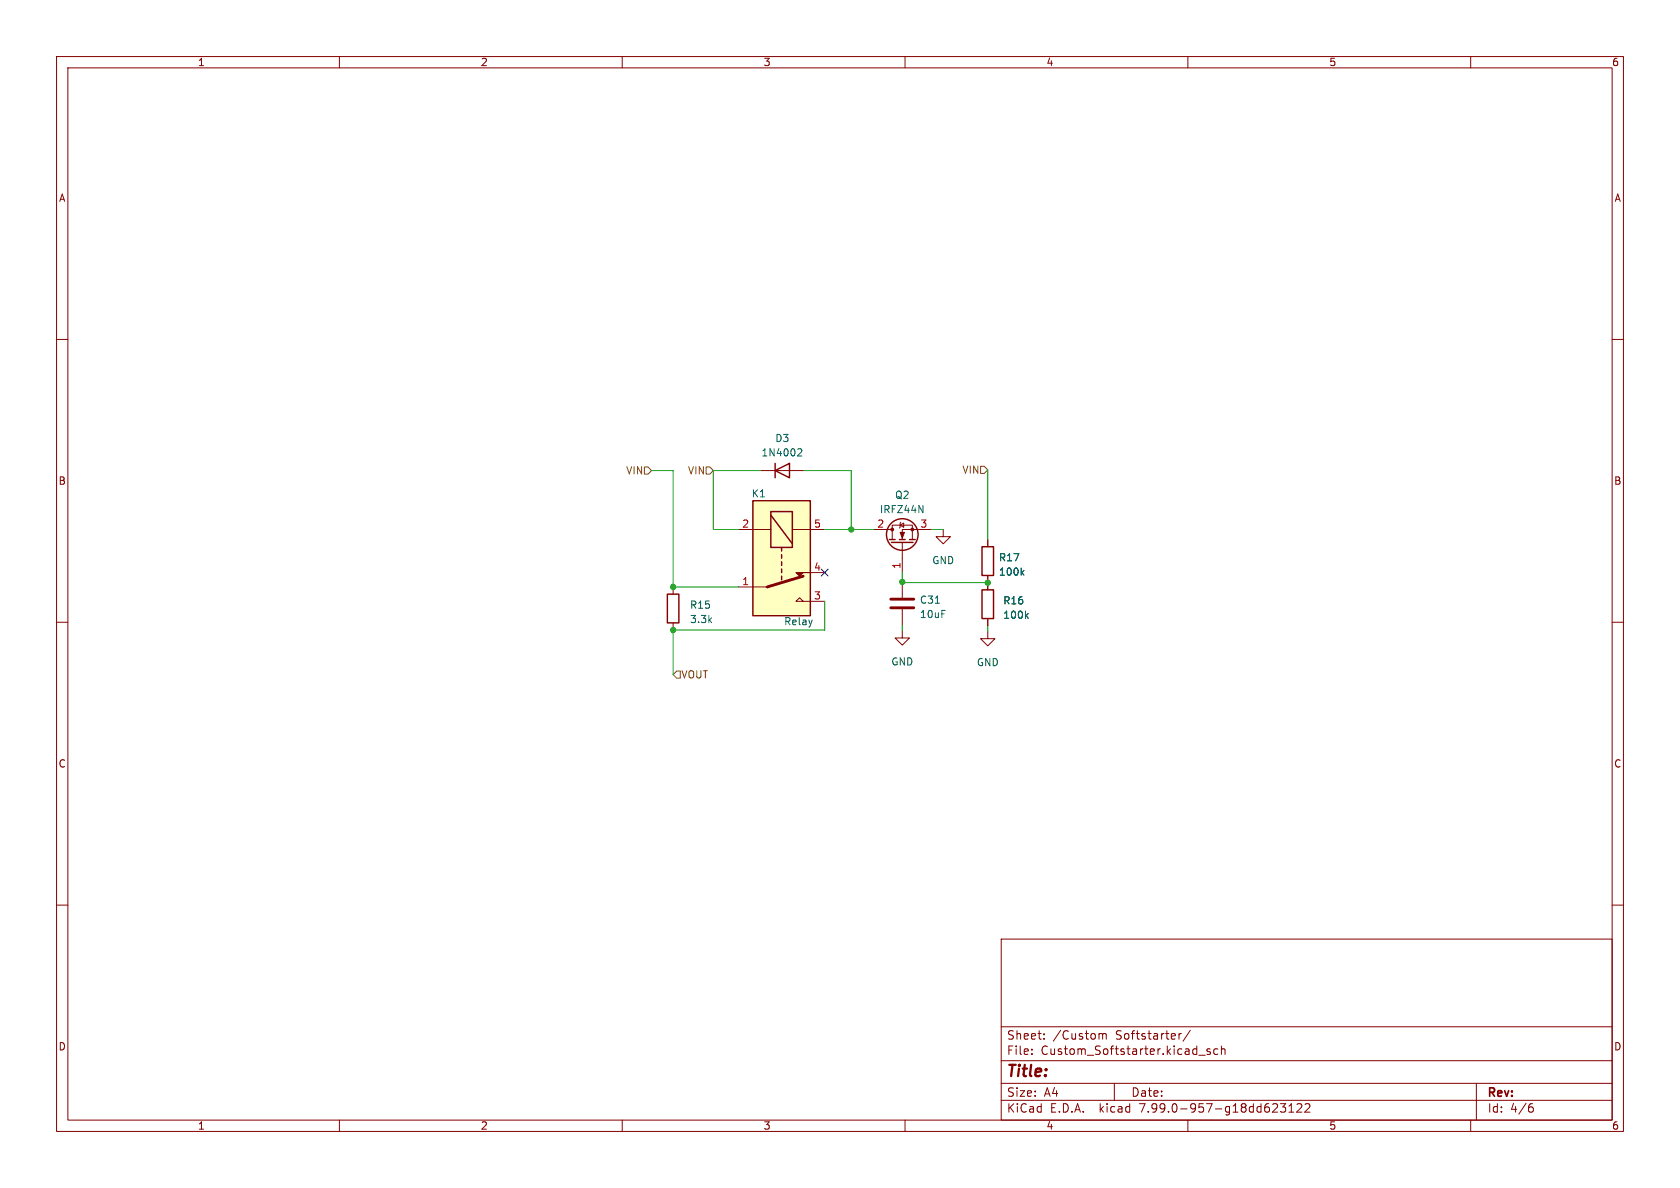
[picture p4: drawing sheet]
<svg xmlns="http://www.w3.org/2000/svg" width="297mm" height="210mm" viewBox="0 0 297 210" stroke-linecap="round" stroke-linejoin="round" font-family="sans-serif">
<g fill="none" stroke="#840000" stroke-width=".18">
<path d="M10 10h277v190h-277zM12 12h273v186h-273zM60 10v2M110 10v2M160 10v2M210 10v2M260 10v2M10 60h2M285 60h2M130.6 93.6h5.7M134.5 83.2h7.6M140.1 93.6h5.7"/>
<path d="M154.4 93.6h3.3M157.7 95.4v-2.6h3.6v2.6M159.1 92.8l.7-.3v.7zM159.3 92.3l-.2 .2v.7l-.1 .1M159.5 95.9v5.3M164.6 93.6h-5.1v1.8M166.8 93.6v1.3h1.2l-1.2 1.2-1.3-1.2h1.3M174.6 95.4v1.2M10 110h2M119 103.8v1.2M119 110.1v1.3M130.6 103.8h5"/>
<path d="M142 106.3l-.6-.6-.7 .6h5.1M143.3 101.2h2.5M159.5 111.5v1.3h1.3l-1.3 1.2-1.3-1.2h1.3M159.5 102.9v2.8M159.5 107.7v2.8M174.6 111.6v1.3h1.3l-1.3 1.3-1.2-1.3h1.2M174.6 101.7v2.6M174.6 109.3v1.3M285 110h2M10 160h2M285 160h2M177 166h108v32h-108z"/>
<path d="M60 198v2M110 198v2M160 198v2M177 194.5h108M177 191.5h108M177 187.5h108M177 181.5h108M182.4 186.3v.1M182.4 185.5v.1M184.6 183.6v.1M184.6 182.8v.1M194.5 182.7h.2l.2 .2"/>
<path d="M194.9 182.9l.2-.2 .4 .1 .1 .9M194.9 182.9v.8M197 191.5v3M208.4 182.7v1M208.9 182.7l-.3 .1-.2 .2M210 198v2M210.4 182.1l-1.3 2M211.9 186.5h1.2M213.9 185.5l-.3-.1-.2 .2v.2l.5 .2v.3h-.5M215.3 185.5l-.4-.1-.3 .3v.4l.1 .2h.6M215.9 185.5l.2-.1 .4 .1 .1 .9M215.9 184.9v1.5"/>
<path d="M225.6 195.1l.3 .3-.1 .3-.9 .9h1M226.4 195.1h.9l-.5 .6 .4 .1v.7l-.2 .1h-.4l-.2-.1M227.9 196.6h.8M227.9 195.5l.4-.4v1.5M229.3 195.2l.6-.1 .2 .1v.3l-.9 1.1h.9M230.7 195.2l.6-.1 .2 .1 .1 .3-1 1.1h1M260 198v2M261 191.5v6.5M270.5 195.7h.4l.2 .3-.1 .5-.5 .1M270.9 195.1l-.4 .1"/>
</g>
<g fill="none" stroke="#840000" stroke-width=".25">
<path d="M133.1 88.5h10.2v20.3h-10.2zM136.3 90.4h3.8v6.4h-3.8zM136.3 91.1l3.8 5M137 83.2l2.6-1.3v2.6zM137 81.9v2.6M138.2 96.8v.6M138.2 98v.7M138.2 99.3v.6M157.2 95.4h1M157.6 95.9h3.8M159 95.4h1M160.8 95.4h1"/>
<path d="M173.6 96.6h2v5.1h-2zM118 105h2v5.1h-2zM138.2 100.6v.6M138.2 101.9v.6M173.6 104.3h2v5h-2z"/>
<circle cx="159.5" cy="94.5" r="2.79"/>
</g>
<path d="M141.2 79.3l.4 .1 .2 .3-.8 .9h.8M162.4 89.4l.8 1.2v-1.2M180.7 101.2l.3 .5M181 100.8l-.5 .5M181.4 108.8l.4 .5M181.8 108.5l-.5 .4" fill="none" stroke="#006464" stroke-width=".18"/>
<path d="M133.1 88.5h10.2v20.3h-10.2z" fill="#ffffc2" stroke="#ffffc2" stroke-width=".18"/>
<path d="M142 101.9l-6.4 1.9M157.5 107.4h4M157.5 105.9h4" fill="none" stroke="#840000" stroke-width=".51"/>
<g fill="#840000" stroke="#840000" stroke-width=".18">
<path d="M140.7 101.2h2.6h-1.3l-.6 .7z"/>
<path d="M159.1 94.1h.8l-.4 1z"/>
<circle cx="161.3" cy="93.6" r=".25"/>
<circle cx="157.7" cy="93.6" r=".25"/>
</g>
<path d="M113.9 82.6h.7l.6 .6-.6 .6h-.7zM124.8 82.6h.7l.6 .6-.6 .6h-.7zM173.4 82.4h.6l.6 .7-.6 .6h-.6zM119.6 118.6h.7v1.3h-.7l-.6-.6z" fill="none" stroke="#725600" stroke-width=".18"/>
<path d="M115.2 83.2h3.8v20.6h11.6M134.5 83.2h-8.4v10.4h4.5M142.1 83.2h8.4v10.4M145.8 93.6h8.6M164.6 93.6h2.2M174.6 83.1v12.3M145.8 106.3v5.1h-26.8v7.9M159.5 101.2v1.8h15.1M159.5 110.5v1M174.6 110.6v1" fill="none" stroke="#009600" stroke-width=".18"/>
<path d="M145.2 100.6l1.2 1.2M146.4 100.6l-1.2 1.2" fill="none" stroke="#000084" stroke-width=".18"/>
<g fill="#009600" stroke="#009600" stroke-width=".18">
<circle cx="174.6" cy="103" r=".46"/>
<circle cx="159.5" cy="102.9" r=".46"/>
<circle cx="150.5" cy="93.6" r=".46"/>
<circle cx="119" cy="103.8" r=".46"/>
<circle cx="119" cy="111.4" r=".46"/>
</g>
<text font-size="2.8" fill="#840000" x="178" y="190.8">Title:</text>
<g font-size="2.1" fill="#840000">
<text x="178" y="183.9">Sheet:</text>
<text x="186.2" y="183.9">/Custom</text>
<text x="197.2" y="183.9">Softstarter/</text>
<text x="178" y="186.6">File:</text>
<text x="184" y="186.6">Custom_Softstarter.kicad_sch</text>
<text x="178" y="196.8">KiCad</text>
<text x="178" y="194">Size:</text>
<text x="184.6" y="194">A4</text>
<text x="185.7" y="196.8">E.D.A.</text>
<text x="194.4" y="196.8">kicad</text>
<text x="200" y="194">Date:</text>
<text x="201.5" y="196.8">7.99.0-957-g18dd623122</text>
<text x="263" y="194.2">Rev:</text>
<text x="263" y="196.8">Id:</text>
<text x="267" y="196.8">4/6</text>
</g>
<g font-size="1.8" fill="#840000">
<text x="35" y="11.8">1</text>
<text x="85" y="11.8">2</text>
<text x="135" y="11.8">3</text>
<text x="185" y="11.8">4</text>
<text x="235" y="11.8">5</text>
<text x="285" y="11.8">6</text>
<text x="10.4" y="35.8">A</text>
<text x="285.4" y="35.8">A</text>
<text x="10.3" y="85.8">B</text>
<text x="285.3" y="85.8">B</text>
<text x="10.3" y="135.8">C</text>
<text x="285.3" y="135.8">C</text>
<text x="10.3" y="185.8">D</text>
<text x="285.3" y="185.8">D</text>
<text x="35" y="199.8">1</text>
<text x="85" y="199.8">2</text>
<text x="135" y="199.8">3</text>
<text x="185" y="199.8">4</text>
<text x="235" y="199.8">5</text>
<text x="285" y="199.8">6</text>
</g>
<g font-size="1.8" fill="#006464">
<text x="134.6" y="80.8">1N4002</text>
<text x="137" y="78.3">D3</text>
<text x="132.8" y="88.1">K1</text>
<text x="158.2" y="88.3">Q2</text>
<text x="155.5" y="90.9">IRFZ44N</text>
<text x="164.8" y="99.9">GND</text>
<text x="176.5" y="99.4">R17</text>
<text x="176.5" y="101.9">100k</text>
<text x="121.9" y="107.8">R15</text>
<text x="162.6" y="106.9">C31</text>
<text x="177.3" y="107">R16</text>
<text x="121.9" y="110.3">3.3k</text>
<text x="138.6" y="110.7">Relay</text>
<text x="162.6" y="109.4">10uF</text>
<text x="177.3" y="109.5">100k</text>
<text x="157.5" y="117.8">GND</text>
<text x="172.6" y="117.9">GND</text>
</g>
<g font-size="1.8" fill="#725600">
<text x="170" y="83.9">VIN</text>
<text x="110.6" y="84">VIN</text>
<text x="121.5" y="84">VIN</text>
<text x="120.5" y="120.1">VOUT</text>
</g>
<g font-size="1.8" fill="#a90000">
<text x="131.2" y="93.3">2</text>
<text x="143.9" y="93.3">5</text>
<text x="155" y="93.3">2</text>
<text x="162.7" y="93.3">3</text>
<text x="143.9" y="101">4</text>
<text x="159.3" y="100.6" transform="rotate(-90 159.3 100.6)">1</text>
<text x="131.2" y="103.5">1</text>
<text x="143.9" y="106">3</text>
</g>
</svg>
